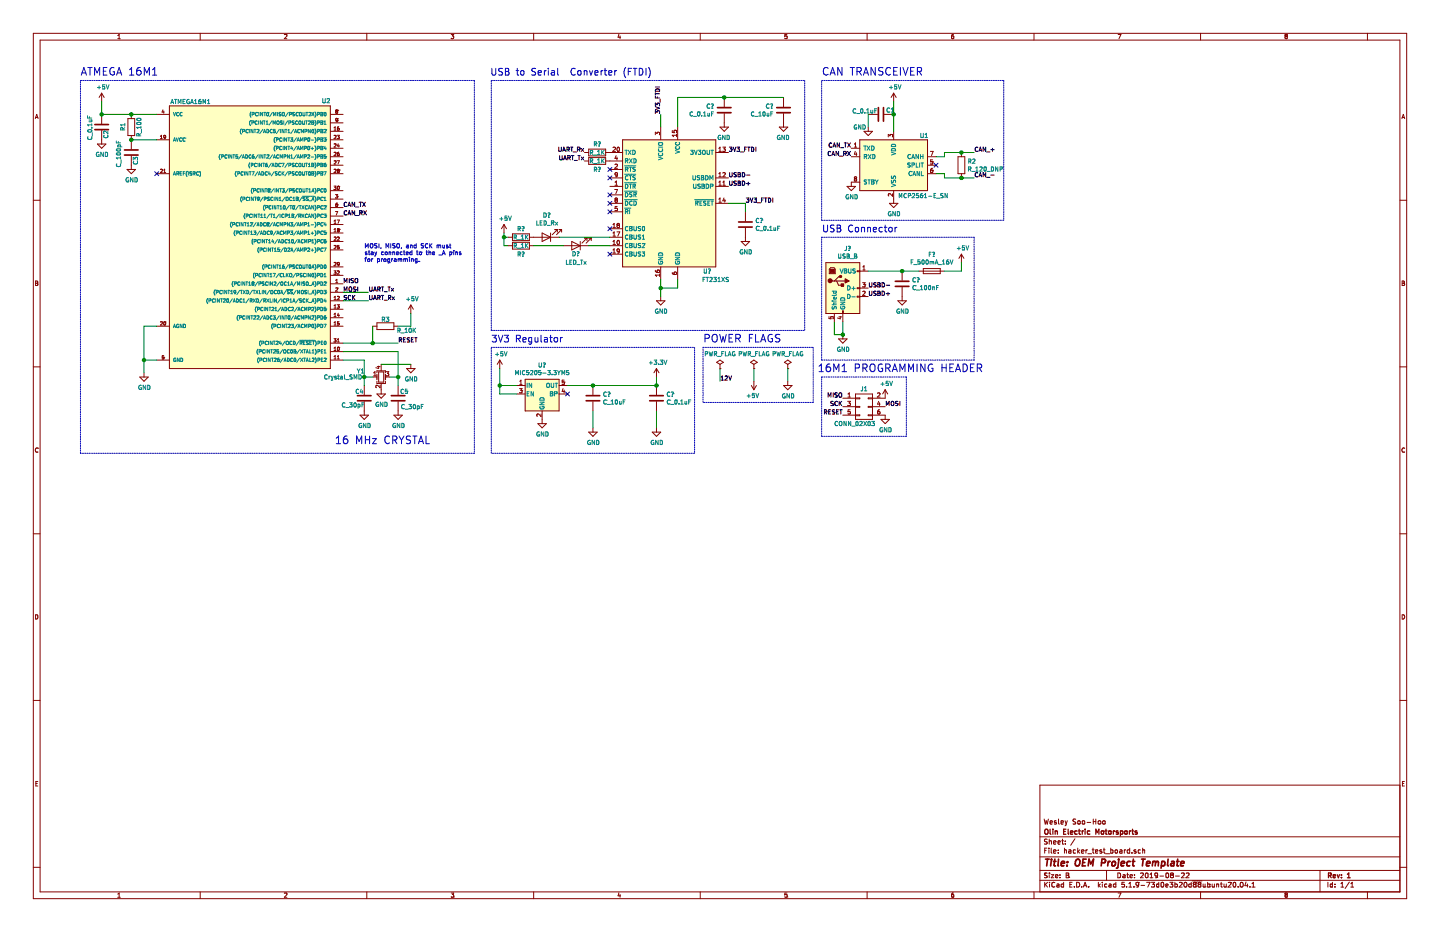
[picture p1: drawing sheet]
EESchema Schematic File Version 4
EELAYER 30 0
EELAYER END
$Descr B 17000 11000
encoding utf-8
Sheet 1 1
Title "OEM Project Template"
Date "2019-08-22"
Rev "1"
Comp "Olin Electric Motorsports"
Comment1 "Wesley Soo-Hoo"
Comment2 ""
Comment3 ""
Comment4 ""
$EndDescr
$Comp
L power:GND #PWR0108
U 1 1
P 9300 4500
F 0 "#PWR0108" H 9300 4250 50  0001 C CNN
F 1 "GND" H 9305 4327 50  0000 C CNN
F 2 "" H 9300 4500 50  0001 C CNN
F 3 "" H 9300 4500 50  0001 C CNN
	1    9300 4500
	1    0    0    -1  
$EndComp
Text Label 8500 4500 0    50   ~ 0
12V
$Comp
L formula:ATMEGA16M1 U2
U 1 1
P 2950 3050
F 0 "U2" H 3850 4910 50  0000 C CNN
F 1 "ATMEGA16M1" H 2250 4900 50  0000 C CNN
F 2 "footprints:TQFP-32_7x7mm_Pitch0.8mm" H 2950 3050 50  0001 C CIN
F 3 "http://ww1.microchip.com/downloads/en/DeviceDoc/Atmel-8209-8-bit%20AVR%20ATmega16M1-32M1-64M1_Datasheet.pdf" H 2000 4880 50  0001 C CNN
F 4 "DK" H 2950 3050 60  0001 C CNN "MFN"
F 5 "ATMEGA16M1-AU-ND" H 2950 3050 60  0001 C CNN "MPN"
F 6 "https://www.digikey.com/product-detail/en/atmel/ATMEGA16M1-AU/ATMEGA16M1-AU-ND/2271208" H 2400 5280 60  0001 C CNN "PurchasingLink"
	1    2950 3050
	1    0    0    -1  
$EndComp
Text Label 4050 2450 0    50   ~ 0
CAN_TX
Text Label 4050 2550 0    50   ~ 0
CAN_RX
Text Label 4050 3350 0    50   ~ 0
MISO
Text Label 4050 3450 0    50   ~ 0
MOSI
Text Label 4050 3550 0    50   ~ 0
SCK
Text Label 4700 4050 0    50   ~ 0
RESET
$Comp
L formula:R_100 R1
U 1 1
P 1550 1500
F 0 "R1" V 1450 1450 50  0000 L CNN
F 1 "R_100" V 1640 1380 50  0000 L CNN
F 2 "footprints:R_0805_OEM" H 750 1650 50  0001 C CNN
F 3 "https://www.seielect.com/Catalog/SEI-rncp.pdf" H 1250 2000 50  0001 C CNN
F 4 "DK" H 1550 1500 60  0001 C CNN "MFN"
F 5 "RNCP0805FTD100RCT-ND" H 900 1750 60  0001 C CNN "MPN"
F 6 "https://www.digikey.com/products/en?keywords=RNCP0805FTD100RCT-ND" H 2030 1900 60  0001 C CNN "PurchasingLink"
	1    1550 1500
	1    0    0    -1  
$EndComp
$Comp
L formula:C_100pF C3
U 1 1
P 1550 1800
F 0 "C3" V 1600 1650 50  0000 L CNN
F 1 "C_100pF" V 1400 1620 50  0000 L CNN
F 2 "footprints:C_0805_OEM" H 1588 1650 50  0001 C CNN
F 3 "https://katalog.we-online.de/pbs/datasheet/885012007057.pdf" H 1575 1900 50  0001 C CNN
F 4 "DK" H 1550 1800 60  0001 C CNN "MFN"
F 5 "732-7852-1-ND" H 1550 1800 60  0001 C CNN "MPN"
F 6 "https://www.digikey.com/product-detail/en/wurth-electronics-inc/885012007057/732-7852-1-ND/5454479" H 1975 2300 60  0001 C CNN "PurchasingLink"
	1    1550 1800
	1    0    0    -1  
$EndComp
$Comp
L power:GND #PWR03
U 1 1
P 1200 1650
F 0 "#PWR03" H 1200 1400 50  0001 C CNN
F 1 "GND" H 1205 1477 50  0000 C CNN
F 2 "" H 1200 1650 50  0001 C CNN
F 3 "" H 1200 1650 50  0001 C CNN
	1    1200 1650
	1    0    0    -1  
$EndComp
$Comp
L power:GND #PWR04
U 1 1
P 1550 1950
F 0 "#PWR04" H 1550 1700 50  0001 C CNN
F 1 "GND" H 1555 1777 50  0000 C CNN
F 2 "" H 1550 1950 50  0001 C CNN
F 3 "" H 1550 1950 50  0001 C CNN
	1    1550 1950
	1    0    0    -1  
$EndComp
$Comp
L formula:Crystal_SMD Y1
U 1 1
P 4500 4450
F 0 "Y1" H 4210 4520 50  0000 L CNN
F 1 "Crystal_SMD" H 3820 4450 50  0000 L CNN
F 2 "footprints:Crystal_SMD_FA238" H 4450 4525 50  0001 C CNN
F 3 "http://www.txccorp.com/download/products/quartz_crystals/2015TXC_7M_17.pdf" H 4550 4625 50  0001 C CNN
F 4 "DK" H 4500 4450 60  0001 C CNN "MFN"
F 5 "887-1125-1-ND" H 4500 4450 60  0001 C CNN "MPN"
F 6 "https://www.digikey.com/product-detail/en/txc-corporation/7M-16.000MAAJ-T/887-1125-1-ND/2119014" H 4950 5025 60  0001 C CNN "PurchasingLink"
	1    4500 4450
	1    0    0    -1  
$EndComp
$Comp
L formula:C_30pF C4
U 1 1
P 4300 4700
F 0 "C4" H 4190 4780 50  0000 L CNN
F 1 "C_30pF" H 4030 4620 50  0000 L CNN
F 2 "footprints:C_0805_OEM" H 4338 4550 50  0001 C CNN
F 3 "https://media.digikey.com/pdf/Data%20Sheets/Samsung%20PDFs/CL_Series_MLCC_ds.pdf" H 4325 4800 50  0001 C CNN
F 4 "DK" H 4300 4700 60  0001 C CNN "MFN"
F 5 "1276-1130-1-ND" H 4300 4700 60  0001 C CNN "MPN"
F 6 "https://www.digikey.com/product-detail/en/samsung-electro-mechanics-america-inc/CL21C300JBANNNC/1276-1130-1-ND/3889216" H 4725 5200 60  0001 C CNN "PurchasingLink"
	1    4300 4700
	1    0    0    -1  
$EndComp
$Comp
L formula:C_30pF C5
U 1 1
P 4700 4700
F 0 "C5" H 4720 4780 50  0000 L CNN
F 1 "C_30pF" H 4730 4600 50  0000 L CNN
F 2 "footprints:C_0805_OEM" H 4738 4550 50  0001 C CNN
F 3 "https://media.digikey.com/pdf/Data%20Sheets/Samsung%20PDFs/CL_Series_MLCC_ds.pdf" H 4725 4800 50  0001 C CNN
F 4 "DK" H 4700 4700 60  0001 C CNN "MFN"
F 5 "1276-1130-1-ND" H 4700 4700 60  0001 C CNN "MPN"
F 6 "https://www.digikey.com/product-detail/en/samsung-electro-mechanics-america-inc/CL21C300JBANNNC/1276-1130-1-ND/3889216" H 5125 5200 60  0001 C CNN "PurchasingLink"
	1    4700 4700
	1    0    0    -1  
$EndComp
$Comp
L formula:R_10K R3
U 1 1
P 4550 3850
F 0 "R3" V 4470 3850 50  0000 C CNN
F 1 "R_10K" V 4600 4100 50  0000 C CNN
F 2 "footprints:R_0805_OEM" H 4480 3850 50  0001 C CNN
F 3 "http://www.bourns.com/data/global/pdfs/CRS.pdf" H 4630 3850 50  0001 C CNN
F 4 "DK" H 4550 3850 60  0001 C CNN "MFN"
F 5 "CRS0805-FX-1002ELFCT-ND" H 4550 3850 60  0001 C CNN "MPN"
F 6 "https://www.digikey.com/products/en?keywords=CRS0805-FX-1002ELFCT-ND" H 5030 4250 60  0001 C CNN "PurchasingLink"
	1    4550 3850
	0    1    1    0   
$EndComp
$Comp
L power:GND #PWR013
U 1 1
P 4300 4850
F 0 "#PWR013" H 4300 4600 50  0001 C CNN
F 1 "GND" H 4305 4677 50  0000 C CNN
F 2 "" H 4300 4850 50  0001 C CNN
F 3 "" H 4300 4850 50  0001 C CNN
	1    4300 4850
	1    0    0    -1  
$EndComp
$Comp
L power:GND #PWR014
U 1 1
P 4700 4850
F 0 "#PWR014" H 4700 4600 50  0001 C CNN
F 1 "GND" H 4705 4677 50  0000 C CNN
F 2 "" H 4700 4850 50  0001 C CNN
F 3 "" H 4700 4850 50  0001 C CNN
	1    4700 4850
	1    0    0    -1  
$EndComp
$Comp
L power:GND #PWR012
U 1 1
P 4500 4600
F 0 "#PWR012" H 4500 4350 50  0001 C CNN
F 1 "GND" H 4505 4427 50  0000 C CNN
F 2 "" H 4500 4600 50  0001 C CNN
F 3 "" H 4500 4600 50  0001 C CNN
	1    4500 4600
	1    0    0    -1  
$EndComp
$Comp
L power:GND #PWR010
U 1 1
P 4850 4300
F 0 "#PWR010" H 4850 4050 50  0001 C CNN
F 1 "GND" H 4855 4127 50  0000 C CNN
F 2 "" H 4850 4300 50  0001 C CNN
F 3 "" H 4850 4300 50  0001 C CNN
	1    4850 4300
	1    0    0    -1  
$EndComp
$Comp
L power:GND #PWR011
U 1 1
P 1700 4400
F 0 "#PWR011" H 1700 4150 50  0001 C CNN
F 1 "GND" H 1705 4227 50  0000 C CNN
F 2 "" H 1700 4400 50  0001 C CNN
F 3 "" H 1700 4400 50  0001 C CNN
	1    1700 4400
	1    0    0    -1  
$EndComp
Text Notes 950  900  0    89   ~ 0
ATMEGA 16M1\n
Text Notes 3950 5250 0    89   ~ 0
16 MHz CRYSTAL\n
Text Notes 8300 4050 0    89   ~ 0
POWER FLAGS\n
$Comp
L power:PWR_FLAG #FLG01
U 1 1
P 8500 4350
F 0 "#FLG01" H 8500 4425 50  0001 C CNN
F 1 "PWR_FLAG" H 8500 4524 50  0000 C CNN
F 2 "" H 8500 4350 50  0001 C CNN
F 3 "~" H 8500 4350 50  0001 C CNN
	1    8500 4350
	1    0    0    -1  
$EndComp
$Comp
L power:PWR_FLAG #FLG02
U 1 1
P 8900 4350
F 0 "#FLG02" H 8900 4425 50  0001 C CNN
F 1 "PWR_FLAG" H 8900 4524 50  0000 C CNN
F 2 "" H 8900 4350 50  0001 C CNN
F 3 "~" H 8900 4350 50  0001 C CNN
	1    8900 4350
	1    0    0    -1  
$EndComp
$Comp
L power:PWR_FLAG #FLG03
U 1 1
P 9300 4350
F 0 "#FLG03" H 9300 4425 50  0001 C CNN
F 1 "PWR_FLAG" H 9300 4524 50  0000 C CNN
F 2 "" H 9300 4350 50  0001 C CNN
F 3 "~" H 9300 4350 50  0001 C CNN
	1    9300 4350
	1    0    0    -1  
$EndComp
Wire Wire Line
	1850 1650 1550 1650
Connection ~ 1550 1650
$Comp
L formula:C_0.1uF C2
U 1 1
P 1200 1500
F 0 "C2" V 1250 1360 50  0000 L CNN
F 1 "C_0.1uF" V 1060 1340 50  0000 L CNN
F 2 "footprints:C_0805_OEM" H 1238 1350 50  0001 C CNN
F 3 "http://datasheets.avx.com/X7RDielectric.pdf" H 1225 1600 50  0001 C CNN
F 4 "DK" H 1200 1500 60  0001 C CNN "MFN"
F 5 "478-3352-1-ND" H 1200 1500 60  0001 C CNN "MPN"
F 6 "https://www.digikey.com/products/en?keywords=478-3352-1-ND" H 1625 2000 60  0001 C CNN "PurchasingLink"
	1    1200 1500
	1    0    0    -1  
$EndComp
Wire Wire Line
	1200 1200 1200 1350
Wire Wire Line
	1200 1350 1550 1350
Connection ~ 1200 1350
Connection ~ 1550 1350
Wire Wire Line
	1550 1350 1850 1350
Wire Wire Line
	1700 4400 1700 4250
Wire Wire Line
	1700 3850 1850 3850
Wire Wire Line
	1850 4250 1700 4250
Connection ~ 1700 4250
Wire Wire Line
	1700 4250 1700 3850
NoConn ~ 1850 2050
Wire Wire Line
	4300 4550 4300 4450
Wire Wire Line
	4300 4450 4400 4450
Wire Wire Line
	4600 4450 4700 4450
Wire Wire Line
	4700 4450 4700 4550
Wire Wire Line
	4500 4300 4850 4300
Wire Wire Line
	4700 4450 4700 4150
Wire Wire Line
	4700 4150 4050 4150
Connection ~ 4700 4450
Wire Wire Line
	4300 4450 4300 4250
Wire Wire Line
	4300 4250 4050 4250
Connection ~ 4300 4450
Wire Wire Line
	4050 4050 4400 4050
Wire Wire Line
	4400 4050 4400 3850
Connection ~ 4400 4050
Wire Wire Line
	4400 4050 4700 4050
Wire Wire Line
	4700 3850 4850 3850
Wire Wire Line
	4850 3850 4850 3700
Wire Wire Line
	8500 4350 8500 4500
Wire Wire Line
	8900 4350 8900 4500
Wire Wire Line
	9300 4350 9300 4500
$Comp
L power:+5V #PWR?
U 1 1
P 1200 1200
F 0 "#PWR?" H 1200 1050 50  0001 C CNN
F 1 "+5V" H 1215 1373 50  0000 C CNN
F 2 "" H 1200 1200 50  0001 C CNN
F 3 "" H 1200 1200 50  0001 C CNN
	1    1200 1200
	1    0    0    -1  
$EndComp
$Comp
L power:+5V #PWR?
U 1 1
P 8900 4500
F 0 "#PWR?" H 8900 4350 50  0001 C CNN
F 1 "+5V" H 8915 4673 50  0000 C CNN
F 2 "" H 8900 4500 50  0001 C CNN
F 3 "" H 8900 4500 50  0001 C CNN
	1    8900 4500
	-1   0    0    1   
$EndComp
$Comp
L power:+5V #PWR?
U 1 1
P 4850 3700
F 0 "#PWR?" H 4850 3550 50  0001 C CNN
F 1 "+5V" H 4865 3873 50  0000 C CNN
F 2 "" H 4850 3700 50  0001 C CNN
F 3 "" H 4850 3700 50  0001 C CNN
	1    4850 3700
	1    0    0    -1  
$EndComp
$Comp
L Connector:USB_B J?
U 1 1
P 9950 3400
F 0 "J?" H 10007 3867 50  0000 C CNN
F 1 "USB_B" H 10007 3776 50  0000 C CNN
F 2 "" H 10100 3350 50  0001 C CNN
F 3 " ~" H 10100 3350 50  0001 C CNN
	1    9950 3400
	1    0    0    -1  
$EndComp
$Comp
L Regulator_Linear:MIC5205-3.3YM5 U?
U 1 1
P 6400 4650
F 0 "U?" H 6400 4992 50  0000 C CNN
F 1 "MIC5205-3.3YM5" H 6400 4901 50  0000 C CNN
F 2 "Package_TO_SOT_SMD:SOT-23-5" H 6400 4975 50  0001 C CNN
F 3 "http://ww1.microchip.com/downloads/en/DeviceDoc/20005785A.pdf" H 6400 4650 50  0001 C CNN
	1    6400 4650
	1    0    0    -1  
$EndComp
Wire Wire Line
	6100 4550 5900 4550
Wire Wire Line
	5900 4550 5900 4350
$Comp
L power:+5V #PWR?
U 1 1
P 5900 4350
F 0 "#PWR?" H 5900 4200 50  0001 C CNN
F 1 "+5V" H 5915 4523 50  0000 C CNN
F 2 "" H 5900 4350 50  0001 C CNN
F 3 "" H 5900 4350 50  0001 C CNN
	1    5900 4350
	1    0    0    -1  
$EndComp
Wire Wire Line
	6100 4650 5900 4650
Wire Wire Line
	5900 4650 5900 4550
Connection ~ 5900 4550
Wire Wire Line
	7750 4550 7750 4450
NoConn ~ 6700 4650
$Comp
L formula:C_10uF C?
U 1 1
P 7000 4750
F 0 "C?" H 7115 4846 50  0000 L CNN
F 1 "C_10uF" H 7115 4755 50  0000 L CNN
F 2 "footprints:C_0805_OEM" H 7038 5350 50  0001 C CNN
F 3 "http://www.samsungsem.com/kr/support/product-search/mlcc/__icsFiles/afieldfile/2018/06/20/CL21A106KPFNNNE.pdf" H 7025 5600 50  0001 C CNN
F 4 "DK" H 7000 4800 60  0001 C CNN "MFN"
F 5 "1276-1052-1-ND" H 7000 5500 60  0001 C CNN "MPN"
F 6 "https://www.digikey.com/product-detail/en/samsung-electro-mechanics/CL21A106KPFNNNE/1276-1052-1-ND/3889138" H 7425 5250 60  0001 C CNN "PurchasingLink"
	1    7000 4750
	1    0    0    -1  
$EndComp
Wire Wire Line
	7000 4550 7750 4550
Wire Wire Line
	6700 4550 7000 4550
Connection ~ 7750 4550
Wire Wire Line
	7750 4850 7750 5050
$Comp
L formula:C_0.1uF C?
U 1 1
P 7750 4700
F 0 "C?" H 7865 4746 50  0000 L CNN
F 1 "C_0.1uF" H 7865 4655 50  0000 L CNN
F 2 "footprints:C_0805_OEM" H 7788 4550 50  0001 C CNN
F 3 "http://datasheets.avx.com/X7RDielectric.pdf" H 7775 4800 50  0001 C CNN
F 4 "DK" H 7750 4700 60  0001 C CNN "MFN"
F 5 "478-3352-1-ND" H 7750 4700 60  0001 C CNN "MPN"
F 6 "https://www.digikey.com/products/en?keywords=478-3352-1-ND" H 8175 5200 60  0001 C CNN "PurchasingLink"
	1    7750 4700
	1    0    0    -1  
$EndComp
Wire Wire Line
	7000 4850 7000 5050
$Comp
L power:GND #PWR?
U 1 1
P 7000 5050
F 0 "#PWR?" H 7000 4800 50  0001 C CNN
F 1 "GND" H 7005 4877 50  0000 C CNN
F 2 "" H 7000 5050 50  0001 C CNN
F 3 "" H 7000 5050 50  0001 C CNN
	1    7000 5050
	1    0    0    -1  
$EndComp
$Comp
L power:GND #PWR?
U 1 1
P 6400 4950
F 0 "#PWR?" H 6400 4700 50  0001 C CNN
F 1 "GND" H 6405 4777 50  0000 C CNN
F 2 "" H 6400 4950 50  0001 C CNN
F 3 "" H 6400 4950 50  0001 C CNN
	1    6400 4950
	1    0    0    -1  
$EndComp
$Comp
L power:+3.3V #PWR?
U 1 1
P 7750 4450
F 0 "#PWR?" H 7750 4300 50  0001 C CNN
F 1 "+3.3V" H 7765 4623 50  0000 C CNN
F 2 "" H 7750 4450 50  0001 C CNN
F 3 "" H 7750 4450 50  0001 C CNN
	1    7750 4450
	1    0    0    -1  
$EndComp
Connection ~ 7000 4550
Text Label 7800 1350 1    50   ~ 0
3V3_FTDI
Wire Wire Line
	8800 2400 8800 2500
$Comp
L formula:C_0.1uF C?
U 1 1
P 8800 2650
F 0 "C?" H 8915 2696 50  0000 L CNN
F 1 "C_0.1uF" H 8915 2605 50  0000 L CNN
F 2 "footprints:C_0805_OEM" H 8838 2500 50  0001 C CNN
F 3 "http://datasheets.avx.com/X7RDielectric.pdf" H 8825 2750 50  0001 C CNN
F 4 "DK" H 8800 2650 60  0001 C CNN "MFN"
F 5 "478-3352-1-ND" H 8800 2650 60  0001 C CNN "MPN"
F 6 "https://www.digikey.com/products/en?keywords=478-3352-1-ND" H 9225 3150 60  0001 C CNN "PurchasingLink"
	1    8800 2650
	1    0    0    -1  
$EndComp
$Comp
L power:GND #PWR?
U 1 1
P 8800 2800
F 0 "#PWR?" H 8800 2550 50  0001 C CNN
F 1 "GND" H 8805 2627 50  0000 C CNN
F 2 "" H 8800 2800 50  0001 C CNN
F 3 "" H 8800 2800 50  0001 C CNN
	1    8800 2800
	1    0    0    -1  
$EndComp
Text Label 8800 2400 0    50   ~ 0
3V3_FTDI
Text Label 8600 1800 0    50   ~ 0
3V3_FTDI
Text Label 8600 2200 0    50   ~ 0
USBD+
Text Label 8600 2100 0    50   ~ 0
USBD-
Wire Wire Line
	8000 3300 8000 3400
Wire Wire Line
	8000 3400 7800 3400
Wire Wire Line
	7800 3400 7800 3300
Wire Wire Line
	7800 3400 7800 3500
Connection ~ 7800 3400
$Comp
L power:GND #PWR?
U 1 1
P 7800 3500
F 0 "#PWR?" H 7800 3250 50  0001 C CNN
F 1 "GND" H 7805 3327 50  0000 C CNN
F 2 "" H 7800 3500 50  0001 C CNN
F 3 "" H 7800 3500 50  0001 C CNN
	1    7800 3500
	1    0    0    -1  
$EndComp
NoConn ~ 7200 2000
NoConn ~ 7200 2100
NoConn ~ 7200 2300
NoConn ~ 7200 2400
NoConn ~ 7200 2500
NoConn ~ 7200 2700
NoConn ~ 7200 3000
$Comp
L formula:R_1K R?
U 1 1
P 7050 1800
F 0 "R?" V 6950 1800 50  0000 C CNN
F 1 "R_1K" V 7050 1800 50  0000 C CNN
F 2 "footprints:R_0805_OEM" H 6980 1800 50  0001 C CNN
F 3 "https://www.seielect.com/Catalog/SEI-rncp.pdf" H 7130 1800 50  0001 C CNN
F 4 "DK" H 7050 1800 60  0001 C CNN "MFN"
F 5 "RNCP0805FTD1K00CT-ND" H 7050 1800 60  0001 C CNN "MPN"
F 6 "https://www.digikey.com/products/en?keywords=RNCP0805FTD1K00CT-ND" H 7530 2200 60  0001 C CNN "PurchasingLink"
	1    7050 1800
	0    1    1    0   
$EndComp
$Comp
L formula:R_1K R?
U 1 1
P 7050 1900
F 0 "R?" V 7150 1900 50  0000 C CNN
F 1 "R_1K" V 7050 1900 50  0000 C CNN
F 2 "footprints:R_0805_OEM" H 6980 1900 50  0001 C CNN
F 3 "https://www.seielect.com/Catalog/SEI-rncp.pdf" H 7130 1900 50  0001 C CNN
F 4 "DK" H 7050 1900 60  0001 C CNN "MFN"
F 5 "RNCP0805FTD1K00CT-ND" H 7050 1900 60  0001 C CNN "MPN"
F 6 "https://www.digikey.com/products/en?keywords=RNCP0805FTD1K00CT-ND" H 7530 2300 60  0001 C CNN "PurchasingLink"
	1    7050 1900
	0    1    1    0   
$EndComp
Text Label 6900 1800 2    50   ~ 0
UART_Rx
Text Label 6900 1900 2    50   ~ 0
UART_Tx
Wire Wire Line
	7200 2800 6600 2800
Wire Wire Line
	5950 2800 5950 2900
Wire Wire Line
	5950 2900 6000 2900
Wire Wire Line
	5950 2800 5950 2750
Connection ~ 5950 2800
$Comp
L Device:LED D?
U 1 1
P 6450 2800
F 0 "D?" H 6443 2545 50  0000 C CNN
F 1 "LED_Rx" H 6443 2636 50  0000 C CNN
F 2 "" H 6450 2800 50  0001 C CNN
F 3 "~" H 6450 2800 50  0001 C CNN
	1    6450 2800
	-1   0    0    1   
$EndComp
$Comp
L Device:LED D?
U 1 1
P 6800 2900
F 0 "D?" H 6800 3000 50  0000 C CNN
F 1 "LED_Tx" H 6800 3100 50  0000 C CNN
F 2 "" H 6800 2900 50  0001 C CNN
F 3 "~" H 6800 2900 50  0001 C CNN
	1    6800 2900
	-1   0    0    1   
$EndComp
$Comp
L formula:R_1K R?
U 1 1
P 6150 2800
F 0 "R?" V 6050 2800 50  0000 C CNN
F 1 "R_1K" V 6150 2800 50  0000 C CNN
F 2 "footprints:R_0805_OEM" H 6080 2800 50  0001 C CNN
F 3 "https://www.seielect.com/Catalog/SEI-rncp.pdf" H 6230 2800 50  0001 C CNN
F 4 "DK" H 6150 2800 60  0001 C CNN "MFN"
F 5 "RNCP0805FTD1K00CT-ND" H 6150 2800 60  0001 C CNN "MPN"
F 6 "https://www.digikey.com/products/en?keywords=RNCP0805FTD1K00CT-ND" H 6630 3200 60  0001 C CNN "PurchasingLink"
	1    6150 2800
	0    1    1    0   
$EndComp
$Comp
L formula:R_1K R?
U 1 1
P 6150 2900
F 0 "R?" V 6250 2900 50  0000 C CNN
F 1 "R_1K" V 6150 2900 50  0000 C CNN
F 2 "footprints:R_0805_OEM" H 6080 2900 50  0001 C CNN
F 3 "https://www.seielect.com/Catalog/SEI-rncp.pdf" H 6230 2900 50  0001 C CNN
F 4 "DK" H 6150 2900 60  0001 C CNN "MFN"
F 5 "RNCP0805FTD1K00CT-ND" H 6150 2900 60  0001 C CNN "MPN"
F 6 "https://www.digikey.com/products/en?keywords=RNCP0805FTD1K00CT-ND" H 6630 3300 60  0001 C CNN "PurchasingLink"
	1    6150 2900
	0    1    1    0   
$EndComp
$Comp
L power:+5V #PWR?
U 1 1
P 5950 2750
F 0 "#PWR?" H 5950 2600 50  0001 C CNN
F 1 "+5V" H 5965 2923 50  0000 C CNN
F 2 "" H 5950 2750 50  0001 C CNN
F 3 "" H 5950 2750 50  0001 C CNN
	1    5950 2750
	1    0    0    -1  
$EndComp
Wire Wire Line
	11350 3200 11350 3100
Wire Wire Line
	6950 2900 7200 2900
Wire Wire Line
	6000 2800 5950 2800
Wire Wire Line
	6300 2900 6650 2900
$Comp
L power:+5V #PWR?
U 1 1
P 11350 3100
F 0 "#PWR?" H 11350 2950 50  0001 C CNN
F 1 "+5V" H 11365 3273 50  0000 C CNN
F 2 "" H 11350 3100 50  0001 C CNN
F 3 "" H 11350 3100 50  0001 C CNN
	1    11350 3100
	1    0    0    -1  
$EndComp
$Comp
L formula:C_100nF C?
U 1 1
P 10650 3350
F 0 "C?" H 10765 3396 50  0000 L CNN
F 1 "C_100nF" H 10765 3305 50  0000 L CNN
F 2 "footprints:C_0603_1608Metric" H 10688 3200 50  0001 C CNN
F 3 "http://www.samsungsem.com/kr/support/product-search/mlcc/CL10A475KQ8NNNC.jsp" H 10675 3450 50  0001 C CNN
F 4 "DK" H 10650 3350 60  0001 C CNN "MFN"
F 5 "1276-6717-1-ND" H 10650 3350 60  0001 C CNN "MPN"
F 6 "https://www.digikey.com/product-detail/en/samsung-electro-mechanics/CL10B104KA8WPNC/1276-6717-1-ND/5961576" H 11075 3850 60  0001 C CNN "PurchasingLink"
	1    10650 3350
	1    0    0    -1  
$EndComp
Connection ~ 10650 3200
Wire Wire Line
	10650 3200 10850 3200
Wire Wire Line
	10250 3200 10650 3200
$Comp
L formula:F_500mA_16V F?
U 1 1
P 11000 3200
F 0 "F?" V 10803 3200 50  0000 C CNN
F 1 "F_500mA_16V" V 10894 3200 50  0000 C CNN
F 2 "footprints:Fuse_1210" V 10930 3200 50  0001 C CNN
F 3 "https://belfuse.com/resources/CircuitProtection/datasheets/0ZCH%20Nov2016.pdf" V 11080 3200 50  0001 C CNN
F 4 "DK" H 11000 3200 60  0001 C CNN "MFN"
F 5 "507-1786-1-ND" H 11000 3200 60  0001 C CNN "MPN"
F 6 "https://www.digikey.com/product-detail/en/bel-fuse-inc/0ZCH0050FF2G/507-1786-1-ND/4156209" V 11480 3600 60  0001 C CNN "PurchasingLink"
	1    11000 3200
	0    1    1    0   
$EndComp
Wire Wire Line
	11150 3200 11350 3200
Text Label 10250 3500 0    50   ~ 0
USBD+
Text Label 10250 3400 0    50   ~ 0
USBD-
Wire Wire Line
	9850 3800 9850 3950
Wire Wire Line
	9850 3950 9950 3950
Wire Wire Line
	9950 3950 9950 3800
$Comp
L power:GND #PWR?
U 1 1
P 9950 3950
F 0 "#PWR?" H 9950 3700 50  0001 C CNN
F 1 "GND" H 9955 3777 50  0000 C CNN
F 2 "" H 9950 3950 50  0001 C CNN
F 3 "" H 9950 3950 50  0001 C CNN
	1    9950 3950
	1    0    0    -1  
$EndComp
Connection ~ 9950 3950
Text Notes 10600 2750 2    79   ~ 0
USB Connector
Text Notes 6650 4050 2    79   ~ 0
3V3 Regulator
Text Notes 7700 900  2    79   ~ 0
USB to Serial  Converter (FTDI)
$Comp
L power:+5V #PWR?
U 1 1
P 10550 1200
F 0 "#PWR?" H 10550 1050 50  0001 C CNN
F 1 "+5V" H 10565 1373 50  0000 C CNN
F 2 "" H 10550 1200 50  0001 C CNN
F 3 "" H 10550 1200 50  0001 C CNN
	1    10550 1200
	1    0    0    -1  
$EndComp
Wire Wire Line
	11350 2100 11500 2100
Connection ~ 11350 2100
Wire Wire Line
	11350 1800 11500 1800
Connection ~ 11350 1800
Wire Wire Line
	11150 2100 11350 2100
Wire Wire Line
	11150 1800 11350 1800
$Comp
L formula:R_120_DNP R2
U 1 1
P 11350 1950
F 0 "R2" H 11420 1996 50  0000 L CNN
F 1 "R_120_DNP" H 11420 1905 50  0000 L CNN
F 2 "footprints:R_0805_OEM" H 10150 2100 50  0001 L CNN
F 3 "https://www.mouser.com/datasheet/2/315/AOA0000C304-1149620.pdf" H 10150 2400 50  0001 L CNN
F 4 "DK" H 11350 1950 60  0001 C CNN "MFN"
F 5 "667-ERJ-6ENF1200V" H 10150 2200 60  0001 L CNN "MPN"
F 6 "https://www.mouser.com/ProductDetail/Panasonic-Industrial-Devices/ERJ-6ENF1200V?qs=sGAEpiMZZMvdGkrng054t8AJgcdMkx7x%252bFQnctTMUmU%3d" H 10150 2300 60  0001 L CNN "PurchasingLink"
	1    11350 1950
	1    0    0    -1  
$EndComp
Wire Wire Line
	11050 2050 11150 2050
Wire Wire Line
	11150 2050 11150 2100
Wire Wire Line
	11150 1850 11150 1800
Wire Wire Line
	11050 1850 11150 1850
Wire Wire Line
	10550 1350 10550 1200
Connection ~ 10550 1350
Wire Wire Line
	10550 1550 10550 1350
Wire Wire Line
	10250 1350 10250 1500
Text Notes 9700 900  0    89   ~ 0
CAN TRANSCEIVER\n
Text Label 11500 2100 0    50   ~ 0
CAN_-
Text Label 11500 1800 0    50   ~ 0
CAN_+
Text Label 10050 1850 2    50   ~ 0
CAN_RX
Text Label 10050 1750 2    50   ~ 0
CAN_TX
$Comp
L power:GND #PWR05
U 1 1
P 10050 2150
F 0 "#PWR05" H 10050 1900 50  0001 C CNN
F 1 "GND" H 10055 1977 50  0000 C CNN
F 2 "" H 10050 2150 50  0001 C CNN
F 3 "" H 10050 2150 50  0001 C CNN
	1    10050 2150
	1    0    0    -1  
$EndComp
$Comp
L power:GND #PWR06
U 1 1
P 10550 2350
F 0 "#PWR06" H 10550 2100 50  0001 C CNN
F 1 "GND" H 10555 2177 50  0000 C CNN
F 2 "" H 10550 2350 50  0001 C CNN
F 3 "" H 10550 2350 50  0001 C CNN
	1    10550 2350
	1    0    0    -1  
$EndComp
$Comp
L power:GND #PWR02
U 1 1
P 10250 1500
F 0 "#PWR02" H 10250 1250 50  0001 C CNN
F 1 "GND" H 10150 1500 50  0000 C CNN
F 2 "" H 10250 1500 50  0001 C CNN
F 3 "" H 10250 1500 50  0001 C CNN
	1    10250 1500
	1    0    0    -1  
$EndComp
NoConn ~ 11050 1950
$Comp
L formula:C_0.1uF C1
U 1 1
P 10400 1350
F 0 "C1" V 10350 1460 50  0000 C CNN
F 1 "C_0.1uF" V 10360 1160 50  0000 C CNN
F 2 "footprints:C_0805_OEM" H 10438 1200 50  0001 C CNN
F 3 "http://datasheets.avx.com/X7RDielectric.pdf" H 10425 1450 50  0001 C CNN
F 4 "DK" H 10400 1350 60  0001 C CNN "MFN"
F 5 "478-3352-1-ND" H 10400 1350 60  0001 C CNN "MPN"
F 6 "https://www.digikey.com/products/en?keywords=478-3352-1-ND" H 10825 1850 60  0001 C CNN "PurchasingLink"
	1    10400 1350
	0    1    1    0   
$EndComp
$Comp
L formula:MCP2561-E_SN U1
U 1 1
P 10550 1950
F 0 "U1" H 10910 2300 50  0000 C CNN
F 1 "MCP2561-E_SN" H 10900 1590 50  0000 C CNN
F 2 "footprints:SOIC-8_3.9x4.9mm_Pitch1.27mm_OEM" H 10550 1450 50  0001 C CIN
F 3 "http://www.microchip.com/mymicrochip/filehandler.aspx?ddocname=en561044" H 10150 2300 50  0001 C CNN
F 4 "DK" H 10550 1950 60  0001 C CNN "MFN"
F 5 "MCP2561-E/SN-ND" H 10550 1950 60  0001 C CNN "MPN"
F 6 "https://www.digikey.com/products/en?keywords=mcp2561-e%2Fsn" H 10550 2700 60  0001 C CNN "PurchasingLink"
	1    10550 1950
	1    0    0    -1  
$EndComp
Text Label 4350 3550 0    50   ~ 0
UART_Rx
Text Notes 4300 3100 0    50   ~ 0
MOSI, MISO, and SCK must\nstay connected to the _A pins\nfor programming.
Wire Wire Line
	4050 3550 4350 3550
Text Label 4350 3450 0    50   ~ 0
UART_Tx
Wire Wire Line
	4050 3450 4350 3450
Wire Wire Line
	8600 2400 8800 2400
$Comp
L power:GND #PWR?
U 1 1
P 10650 3500
F 0 "#PWR?" H 10650 3250 50  0001 C CNN
F 1 "GND" H 10655 3327 50  0000 C CNN
F 2 "" H 10650 3500 50  0001 C CNN
F 3 "" H 10650 3500 50  0001 C CNN
	1    10650 3500
	1    0    0    -1  
$EndComp
$Comp
L power:GND #PWR?
U 1 1
P 7750 5050
F 0 "#PWR?" H 7750 4800 50  0001 C CNN
F 1 "GND" H 7755 4877 50  0000 C CNN
F 2 "" H 7750 5050 50  0001 C CNN
F 3 "" H 7750 5050 50  0001 C CNN
	1    7750 5050
	1    0    0    -1  
$EndComp
Wire Wire Line
	7800 1500 7800 1350
$Comp
L Interface_USB:FT231XS U?
U 1 1
P 7900 2400
F 0 "U?" H 7450 1600 50  0000 C CNN
F 1 "FT231XS" H 7350 1500 50  0000 C CNN
F 2 "Package_SO:SSOP-20_3.9x8.7mm_P0.635mm" H 8900 1600 50  0001 C CNN
F 3 "https://www.ftdichip.com/Support/Documents/DataSheets/ICs/DS_FT231X.pdf" H 7900 2400 50  0001 C CNN
	1    7900 2400
	-1   0    0    -1  
$EndComp
$Comp
L power:GND #PWR?
U 1 1
P 8550 1450
F 0 "#PWR?" H 8550 1200 50  0001 C CNN
F 1 "GND" H 8555 1277 50  0000 C CNN
F 2 "" H 8550 1450 50  0001 C CNN
F 3 "" H 8550 1450 50  0001 C CNN
	1    8550 1450
	-1   0    0    -1  
$EndComp
$Comp
L power:GND #PWR?
U 1 1
P 9250 1450
F 0 "#PWR?" H 9250 1200 50  0001 C CNN
F 1 "GND" H 9255 1277 50  0000 C CNN
F 2 "" H 9250 1450 50  0001 C CNN
F 3 "" H 9250 1450 50  0001 C CNN
	1    9250 1450
	-1   0    0    -1  
$EndComp
$Comp
L formula:C_0.1uF C?
U 1 1
P 8550 1300
F 0 "C?" H 8665 1346 50  0000 L CNN
F 1 "C_0.1uF" H 8665 1255 50  0000 L CNN
F 2 "footprints:C_0805_OEM" H 8588 1150 50  0001 C CNN
F 3 "http://datasheets.avx.com/X7RDielectric.pdf" H 8575 1400 50  0001 C CNN
F 4 "DK" H 8550 1300 60  0001 C CNN "MFN"
F 5 "478-3352-1-ND" H 8550 1300 60  0001 C CNN "MPN"
F 6 "https://www.digikey.com/products/en?keywords=478-3352-1-ND" H 8975 1800 60  0001 C CNN "PurchasingLink"
	1    8550 1300
	-1   0    0    -1  
$EndComp
$Comp
L formula:C_10uF C?
U 1 1
P 9250 1350
F 0 "C?" H 9365 1446 50  0000 L CNN
F 1 "C_10uF" H 9365 1355 50  0000 L CNN
F 2 "footprints:C_0805_OEM" H 9288 1950 50  0001 C CNN
F 3 "http://www.samsungsem.com/kr/support/product-search/mlcc/__icsFiles/afieldfile/2018/06/20/CL21A106KPFNNNE.pdf" H 9275 2200 50  0001 C CNN
F 4 "DK" H 9250 1400 60  0001 C CNN "MFN"
F 5 "1276-1052-1-ND" H 9250 2100 60  0001 C CNN "MPN"
F 6 "https://www.digikey.com/product-detail/en/samsung-electro-mechanics/CL21A106KPFNNNE/1276-1052-1-ND/3889138" H 9675 1850 60  0001 C CNN "PurchasingLink"
	1    9250 1350
	-1   0    0    -1  
$EndComp
Wire Wire Line
	8000 1500 8000 1150
Wire Wire Line
	8000 1150 8550 1150
Connection ~ 8550 1150
Wire Notes Line
	5800 3900 5800 950 
Wire Notes Line
	5800 950  9500 950 
Wire Notes Line
	9500 950  9500 3900
Wire Notes Line
	950  950  5600 950 
Wire Notes Line
	5600 950  5600 5350
Wire Notes Line
	5600 5350 950  5350
Wire Notes Line
	950  5350 950  950 
Wire Notes Line
	8200 4100 8200 5350
Wire Notes Line
	8200 5350 5800 5350
Wire Notes Line
	5800 5350 5800 4100
Wire Wire Line
	9250 1150 8550 1150
Wire Notes Line
	5800 3900 9500 3900
Wire Notes Line
	5800 4100 8200 4100
Wire Notes Line
	9700 5150 9700 4450
Wire Notes Line
	10700 5150 9700 5150
Wire Notes Line
	10700 4450 10700 5150
Wire Notes Line
	9700 4450 10700 4450
$Comp
L power:+5V #PWR?
U 1 1
P 10450 4700
F 0 "#PWR?" H 10450 4550 50  0001 C CNN
F 1 "+5V" H 10465 4873 50  0000 C CNN
F 2 "" H 10450 4700 50  0001 C CNN
F 3 "" H 10450 4700 50  0001 C CNN
	1    10450 4700
	1    0    0    -1  
$EndComp
Text Notes 9650 4400 0    89   ~ 0
16M1 PROGRAMMING HEADER\n
$Comp
L power:GND #PWR09
U 1 1
P 10450 4900
F 0 "#PWR09" H 10450 4650 50  0001 C CNN
F 1 "GND" H 10455 4727 50  0000 C CNN
F 2 "" H 10450 4900 50  0001 C CNN
F 3 "" H 10450 4900 50  0001 C CNN
	1    10450 4900
	1    0    0    -1  
$EndComp
Text Label 10450 4800 0    50   ~ 0
MOSI
Text Label 9950 4900 2    50   ~ 0
RESET
Text Label 9950 4800 2    50   ~ 0
SCK
Text Label 9950 4700 2    50   ~ 0
MISO
$Comp
L formula:CONN_02X03 J1
U 1 1
P 10200 4800
F 0 "J1" H 10200 5010 50  0000 C CNN
F 1 "CONN_02X03" H 10090 4600 50  0000 C CNN
F 2 "footprints:Pin_Header_Straight_2x03" H 10200 3600 50  0001 C CNN
F 3 "http://portal.fciconnect.com/Comergent//fci/drawing/67996.pdf" H 10200 3600 50  0001 C CNN
F 4 "DK" H 10200 4800 60  0001 C CNN "MFN"
F 5 "609-3234-ND" H 10200 4800 60  0001 C CNN "MPN"
F 6 "https://www.digikey.com/product-detail/en/amphenol-fci/67997-206HLF/609-3234-ND/1878491" H 10600 5400 60  0001 C CNN "PurchasingLink"
	1    10200 4800
	1    0    0    -1  
$EndComp
Wire Notes Line
	11500 2800 11500 4250
Wire Notes Line
	11500 4250 9700 4250
Wire Notes Line
	9700 4250 9700 2800
Wire Notes Line
	9700 2800 11500 2800
Wire Notes Line
	9700 950  11850 950 
Wire Notes Line
	11850 950  11850 2600
Wire Notes Line
	11850 2600 9700 2600
Wire Notes Line
	9700 2600 9700 950 
Wire Notes Line
	8300 4100 9600 4100
Wire Notes Line
	9600 4100 9600 4750
Wire Notes Line
	9600 4750 8300 4750
Wire Notes Line
	8300 4750 8300 4100
$EndSCHEMATC
